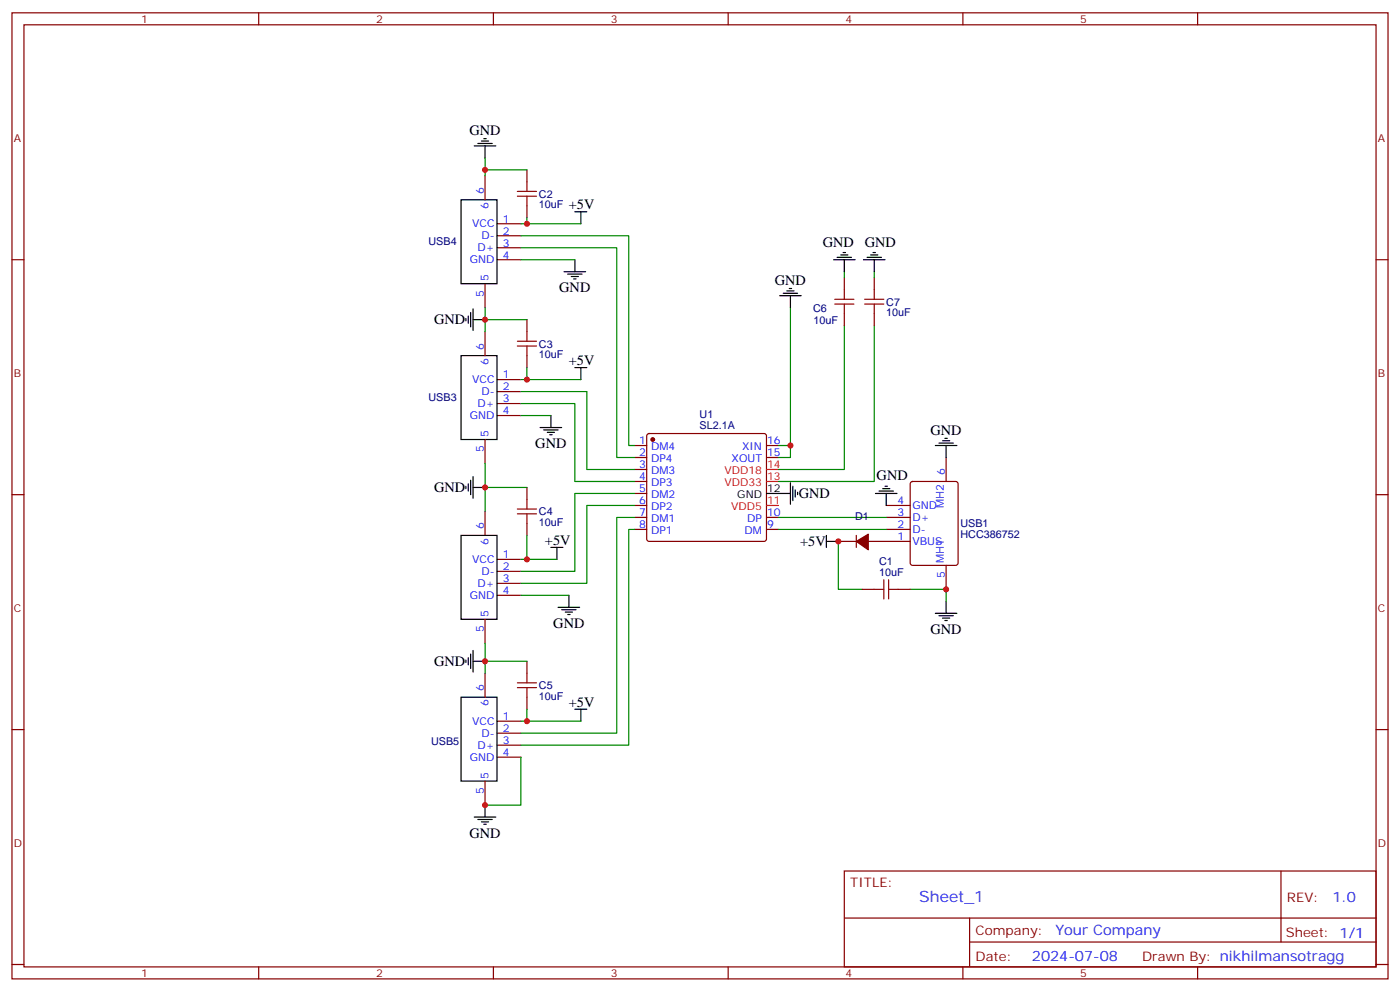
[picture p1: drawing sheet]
<svg xmlns="http://www.w3.org/2000/svg" width="412mm" height="292mm" viewBox="0 0 412 292" stroke-linecap="round" stroke-linejoin="round" font-family="sans-serif">
<g fill="none" stroke="#870000" stroke-width=".35">
<path d="M3.5 3.8h405.4v284.3h-405.4zM7.1 7.3h398.2v277.3h-398.2zM76.2 3.8v3.5M145.3 3.8v3.5M214.5 3.8v3.5M283.6 3.8v3.5M352.8 3.8v3.5M142.9 51.8v7M155.2 50v3.5M3.5 76.4h3.6M146.4 76.4h7.1M146.4 65.9h7.1"/>
<path d="M146.4 69.4h7.1M146.4 72.9h7.1M155.2 60.6v3.5M405.3 76.4h3.6M142.9 83.5v7.1M142.9 97.6v7.1M155.2 94.1v3.5M248.7 81.7v3.6M248.7 92.3v3.5M257.5 81.7v3.6M257.5 92.3v3.5M146.4 111.7h7.1"/>
<path d="M146.4 115.3h7.1M146.4 118.8h7.1M155.2 104.7v3.5M142.9 129.4v7M146.4 122.3h7.1M187 131.1h3.5M187 134.7h3.5M187 138.2h3.5M190.7 127.8l.5-.2h33.9l.5 .2 .2 .5v30.3l-.3 .5-.4 .2h-33.9l-.5-.2-.2-.5v-30.3zM225.8 131.1h3.5M225.8 134.7h3.5M278.7 134.7v7"/>
<path d="M3.5 145.6h3.6M142.9 150.5v7.1M155.2 143.5v3.5M155.2 154.1v3.5M187 148.8h3.5M187 152.3h3.5M187 155.8h3.5M187 141.7h3.5M187 145.2h3.5M225.8 152.3h3.5M225.8 155.8h3.5M246.9 159.3h5.3"/>
<path d="M252.2 157.6v3.5M255.8 159.3h12.3M261.1 148.8h7M261.1 152.3h7M261.1 155.8h7M268.3 141.9l.5-.2h12.7l.7 .4v23.6l-.4 .6-13 .1-.6-.5-.1-23.5zM405.3 145.6h3.6M146.4 164.6h7.1M146.4 168.2h7.1M146.4 171.7h7.1M146.4 175.2h7.1M254 173.5h3.5"/>
<path d="M264.6 173.5h3.5M278.7 166.4v7.1M142.9 182.3v7M142.9 198.2v7M155.2 194.6v3.6M3.5 214.7h3.6M146.4 212.3h7.1M146.4 215.8h7.1M146.4 219.3h7.1M155.2 205.2v3.5M405.3 214.7h3.6M142.9 229.9v7.1"/>
<path d="M146.4 222.8h7.1M248.7 256.4h156.6v28.2h-156.6zM377.3 256.4v20.9M248.7 270.2h156.5M285.6 277.3h119.6M285.6 270.2v14.1M3.5 283.9h3.6M76.2 284.6v3.5M145.3 284.6v3.5M214.5 284.6v3.5M283.6 284.6v3.5M352.8 284.6v3.5"/>
<path d="M405.3 283.9h3.6"/>
</g>
<g fill="none" stroke="#000" stroke-width=".35">
<path d="M135.8 58.8h10.6v24.7h-10.6zM139.7 42.9h6.3M140.8 42.2h4.2M141.8 41.5h2.1M142.5 40.8h.7M142.9 42.9v3.6M166.2 80h6.3M169.3 62.3h3.6M169.3 76.4v3.6M171.1 62.3v3.6M245.5 76.4h6.4M246.6 75.7h4.2"/>
<path d="M247.6 75h2.2M248.4 74.3h.7M248.7 76.4v3.6M254.4 76.4h6.3M255.4 75.7h4.2M256.5 75h2.1M257.2 74.3h.7M257.5 76.4v3.6M137.2 93.7v.7M137.9 93v2.1M138.6 92v4.2M139.3 94.1h3.6"/>
<path d="M139.3 90.9v6.4M167.2 80.7h4.2M168.3 81.4h2.1M169 82.1h.7M229.7 87h6.3M230.7 86.3h4.2M231.8 85.6h2.1M232.5 84.9h.7M232.8 87v3.6M135.8 104.7h10.6v24.7h-10.6zM169.3 108.2h3.6M171.1 108.2v3.5"/>
<path d="M159.1 125.8h6.4M160.2 126.5h4.2M161.2 127.2h2.1M161.9 128h.7M162.3 122.3v3.5M275.5 131.1h6.4M276.6 130.4h4.2M277.6 129.7h2.2M278.3 129h.7M278.7 131.1v3.6M135.8 157.6h10.6v24.7h-10.6zM137.2 143.1v.7"/>
<path d="M137.9 142.4v2.1M138.6 141.4v4.2M139.3 140.3v6.3M139.3 143.5h3.6M225.8 145.2h7M232.8 142.1v6.3M233.5 143.1v4.3M234.2 144.2v2.1M234.9 144.9v.7M243.4 159.3h3.5M243.4 157.6v3.5M257.9 145.2h6.3"/>
<path d="M258.9 144.5h4.3M260 143.8h2.1M260.7 143.1h.7M261.1 145.2v3.6M162.3 161.1h3.5M164 161.1v3.5M164.4 178.8h6.3M165.5 179.5h4.2M167.6 175.2v3.6M278.7 177v3.5M137.2 194.3v.7M137.9 193.6v2.1"/>
<path d="M138.6 192.5v4.2M139.3 191.5v6.3M139.3 194.6h3.6M166.5 180.2h2.1M167.2 180.9h.7M275.5 180.5h6.4M276.6 181.2h4.2M277.6 181.9h2.2M278.3 182.6h.7M135.8 205.2h10.6v24.7h-10.6zM169.3 208.7h3.6M171.1 208.7v3.6"/>
<path d="M142.9 237v3.5M139.7 240.5h6.3M140.8 241.2h4.2M141.8 241.9h2.1M142.5 242.6h.7"/>
</g>
<g fill="#870000" stroke="#870000" stroke-width=".35">
<path d="M252.2 159.3l3.6-2.1v4.6z"/>
<circle cx="192.3" cy="129.4" r=".53"/>
</g>
<path d="M225.8 138.2h3.5M225.8 148.8h3.5M225.8 141.7h3.5" fill="none" stroke="#f00" stroke-width=".35"/>
<g fill="none" stroke="#008700" stroke-width=".35">
<path d="M142.9 46.5v5.3M142.9 50h12.3M153.5 72.9h28.2v61.8h5.3M153.5 69.4h31.7v61.7h1.8M153.5 65.9h17.6M153.5 76.4h15.8M155.2 64.1v1.8M248.7 80v1.7M257.5 80v1.7M142.9 90.6v7M142.9 94.1h12.3M232.8 90.6v44.1h-3.5"/>
<path d="M248.7 95.8v42.4h-19.4M257.5 95.8v45.9h-28.2M153.5 118.8h15.8v22.9h17.7M153.5 115.3h19.4v22.9h14.1M153.5 111.7h17.6M155.2 108.2v3.5M142.9 136.4v14.1M153.5 122.3h8.8M229.3 131.1h3.5M142.9 143.5h12.3M155.2 157.6v7M187 152.3h-5.3v63.5h-28.2"/>
<path d="M187 155.8h-1.8v63.5h-31.7M187 148.8h-14.1v22.9h-19.4M187 145.2h-17.7v23h-15.8M229.3 152.3h31.8M229.3 155.8h31.8M246.9 159.3v14.2h7.1M153.5 164.6h10.5M153.5 175.2h14.1M268.1 173.5h10.6v3.5M142.9 189.3v8.9M142.9 194.6h12.3M153.5 212.3h17.6"/>
<path d="M155.2 208.7v3.6M153.5 222.8v14.2h-10.6"/>
</g>
<g fill="none" stroke="#a10000" stroke-width=".35">
<path d="M152.4 57.7h5.6M152.4 56.3h5.6M155.2 53.5v2.8M155.2 57.7v2.9M155.2 97.6v2.8M245.9 89.5h5.6M245.9 88.1h5.6M248.7 85.3v2.8M248.7 89.5v2.8M254.7 89.5h5.6M254.7 88.1h5.6M257.5 85.3v2.8"/>
<path d="M257.5 89.5v2.8M152.4 101.8h5.6M152.4 100.4h5.6M155.2 101.8v2.9M152.4 151.2h5.6M152.4 149.8h5.6M155.2 147v2.8M155.2 151.2v2.9M257.5 173.5h2.8M260.3 170.6v5.7M261.8 173.5h2.8M261.8 170.6v5.7"/>
<path d="M155.2 198.2v2.8M152.4 202.4h5.6M152.4 201h5.6M155.2 202.4v2.8"/>
</g>
<g fill="#c00">
<circle cx="142.9" cy="94.1" r=".88"/>
<circle cx="142.9" cy="143.5" r=".88"/>
<circle cx="142.9" cy="194.6" r=".88"/>
<circle cx="142.9" cy="237" r=".88"/>
<circle cx="246.9" cy="159.3" r=".88"/>
<circle cx="278.7" cy="173.5" r=".88"/>
<circle cx="142.9" cy="50" r=".88"/>
<circle cx="155.2" cy="65.9" r=".88"/>
<circle cx="155.2" cy="111.7" r=".88"/>
<circle cx="155.2" cy="164.6" r=".88"/>
<circle cx="155.2" cy="212.3" r=".88"/>
<circle cx="232.8" cy="131.1" r=".88"/>
</g>
<text font-size="4.6" fill="#00f" x="270.8" y="265.4">Sheet_1</text>
<g font-size="4.2">
<text x="138.3" y="39.7">GND</text>
<text x="167.6" y="61.6">+5V</text>
<text x="242.4" y="72.6">GND</text>
<text x="254.7" y="72.6">GND</text>
<text x="228.2" y="83.8">GND</text>
<text x="164.7" y="86.1">GND</text>
<text x="127.9" y="95.5">GND</text>
<text x="167.6" y="107.5">+5V</text>
<text x="157.7" y="131.9">GND</text>
<text x="274.1" y="128">GND</text>
<text x="258.2" y="141.4">GND</text>
<text x="127.9" y="144.9">GND</text>
<text x="235.3" y="146.6">GND</text>
<text x="160.5" y="160.4">+5V</text>
<text x="235.7" y="160.8">+5V</text>
<text x="163" y="184.8">GND</text>
<text x="274.1" y="186.6">GND</text>
<text x="127.9" y="196">GND</text>
<text x="167.6" y="208">+5V</text>
<text x="138.3" y="246.5">GND</text>
</g>
<g font-size="4.2" fill="#00f">
<text x="392.5" y="265.6">1.0</text>
<text x="310.9" y="275.2">Your Company</text>
<text x="304" y="283">2024-07-08</text>
</g>
<g font-size="3.9" fill="#800">
<text x="250.5" y="260.9">TITLE:</text>
<text x="379.1" y="265.6">REV:</text>
<text x="287.4" y="275.1">Company:</text>
<text x="378.7" y="275.8">Sheet: 1/1</text>
<text x="287.4" y="282.8">Date:</text>
<text x="336.4" y="282.9">Drawn By: nikhilmansotragg</text>
</g>
<g font-size="3.2" fill="#800">
<text x="41.6" y="6.8">1</text>
<text x="110.8" y="6.8">2</text>
<text x="179.9" y="6.8">3</text>
<text x="249.1" y="6.8">4</text>
<text x="318.2" y="6.8">5</text>
<text x="4.1" y="41.9">A</text>
<text x="405.9" y="41.9">A</text>
<text x="4.1" y="111">B</text>
<text x="405.9" y="111">B</text>
<text x="4.1" y="180.2">C</text>
<text x="405.9" y="180.2">C</text>
<text x="4.1" y="249.3">D</text>
<text x="405.9" y="249.3">D</text>
<text x="41.6" y="287.6">1</text>
<text x="110.8" y="287.6">2</text>
<text x="179.9" y="287.6">3</text>
<text x="249.1" y="287.6">4</text>
<text x="318.2" y="287.6">5</text>
</g>
<g font-size="3.2" fill="#00f">
<text x="142.5" y="57" transform="rotate(-90 142.5 57)">6</text>
<text x="143.9" y="61.5" transform="rotate(-90 143.9 61.5)">6</text>
<text x="148.2" y="65.5">1</text>
<text x="139.1" y="66.9">VCC</text>
<text x="141.8" y="70.4">D-</text>
<text x="148.2" y="69">2</text>
<text x="138.4" y="77.5">GND</text>
<text x="140.7" y="74">D+</text>
<text x="148.2" y="72.6">3</text>
<text x="148.2" y="76.1">4</text>
<text x="143.9" y="82.8" transform="rotate(-90 143.9 82.8)">5</text>
<text x="142.5" y="87.3" transform="rotate(-90 142.5 87.3)">5</text>
<text x="142.5" y="102.9" transform="rotate(-90 142.5 102.9)">6</text>
<text x="143.9" y="107.4" transform="rotate(-90 143.9 107.4)">6</text>
<text x="139.1" y="112.8">VCC</text>
<text x="148.2" y="111.4">1</text>
<text x="140.7" y="119.8">D+</text>
<text x="141.8" y="116.3">D-</text>
<text x="148.2" y="114.9">2</text>
<text x="148.2" y="118.4">3</text>
<text x="138.4" y="123.4">GND</text>
<text x="148.2" y="122">4</text>
<text x="143.9" y="128.7" transform="rotate(-90 143.9 128.7)">5</text>
<text x="188.3" y="130.8">1</text>
<text x="226" y="130.8">16</text>
<text x="142.5" y="133.1" transform="rotate(-90 142.5 133.1)">5</text>
<text x="188.3" y="134.3">2</text>
<text x="188.3" y="137.8">3</text>
<text x="191.8" y="132.5">DM4</text>
<text x="191.8" y="136.1">DP4</text>
<text x="215.5" y="136.1">XOUT</text>
<text x="218.6" y="132.5">XIN</text>
<text x="226" y="134.3">15</text>
<text x="188.3" y="141.4">4</text>
<text x="191.8" y="139.6">DM3</text>
<text x="191.8" y="143.1">DP3</text>
<text x="278.3" y="139.9" transform="rotate(-90 278.3 139.9)">6</text>
<text x="188.3" y="144.9">5</text>
<text x="188.3" y="148.4">6</text>
<text x="191.8" y="146.6">DM2</text>
<text x="264.3" y="148.4">4</text>
<text x="268.8" y="149.8">GND</text>
<text x="278" y="149.5" transform="rotate(-90 278 149.5)">MH2</text>
<text x="142.5" y="155.8" transform="rotate(-90 142.5 155.8)">6</text>
<text x="188.3" y="151.9">7</text>
<text x="188.3" y="155.5">8</text>
<text x="191.8" y="150.2">DP2</text>
<text x="191.8" y="153.7">DM1</text>
<text x="220.1" y="153.7">DP</text>
<text x="226" y="155.5">9</text>
<text x="226" y="151.9">10</text>
<text x="264.3" y="151.9">3</text>
<text x="264.3" y="155.5">2</text>
<text x="268.8" y="153.4">D+</text>
<text x="143.9" y="160.3" transform="rotate(-90 143.9 160.3)">6</text>
<text x="191.8" y="157.2">DP1</text>
<text x="219.4" y="157.2">DM</text>
<text x="264.3" y="159">1</text>
<text x="268.8" y="156.9">D-</text>
<text x="268.8" y="160.4">VBUS</text>
<text x="139.1" y="165.7">VCC</text>
<text x="148.2" y="164.3">1</text>
<text x="148.2" y="167.8">2</text>
<text x="278" y="165.7" transform="rotate(-90 278 165.7)">MH1</text>
<text x="140.7" y="172.8">D+</text>
<text x="141.8" y="169.2">D-</text>
<text x="148.2" y="171.3">3</text>
<text x="278.3" y="170.2" transform="rotate(-90 278.3 170.2)">5</text>
<text x="138.4" y="176.3">GND</text>
<text x="148.2" y="174.9">4</text>
<text x="143.9" y="181.6" transform="rotate(-90 143.9 181.6)">5</text>
<text x="142.5" y="186.1" transform="rotate(-90 142.5 186.1)">5</text>
<text x="142.5" y="203.4" transform="rotate(-90 142.5 203.4)">6</text>
<text x="143.9" y="207.9" transform="rotate(-90 143.9 207.9)">6</text>
<text x="139.1" y="213.3">VCC</text>
<text x="148.2" y="211.9">1</text>
<text x="148.2" y="215.4">2</text>
<text x="140.7" y="220.4">D+</text>
<text x="141.8" y="216.9">D-</text>
<text x="148.2" y="219">3</text>
<text x="138.4" y="223.9">GND</text>
<text x="148.2" y="222.5">4</text>
<text x="142.5" y="233.7" transform="rotate(-90 142.5 233.7)">5</text>
<text x="143.9" y="229.2" transform="rotate(-90 143.9 229.2)">5</text>
</g>
<g font-size="3.2" fill="#000080">
<text x="158.7" y="58.2">C2</text>
<text x="158.7" y="61.4">10uF</text>
<text x="126.2" y="72.3">USB4</text>
<text x="261.1" y="89.9">C7</text>
<text x="239.5" y="91.7">C6</text>
<text x="239.7" y="95.2">10uF</text>
<text x="261.1" y="93.1">10uF</text>
<text x="158.7" y="105.5">10uF</text>
<text x="158.7" y="102.3">C3</text>
<text x="126.2" y="118.1">USB3</text>
<text x="206.1" y="123.1">U1</text>
<text x="206.1" y="126.3">SL2.1A</text>
<text x="158.7" y="154.9">10uF</text>
<text x="158.7" y="151.7">C4</text>
<text x="251.9" y="153">D1</text>
<text x="282.9" y="155.2">USB1</text>
<text x="282.9" y="158.4">HCC386752</text>
<text x="258.9" y="166.4">C1</text>
<text x="258.9" y="169.6">10uF</text>
<text x="158.7" y="202.8">C5</text>
<text x="158.7" y="206">10uF</text>
<text x="127" y="219.3">USB5</text>
</g>
<g font-size="3.2" fill="#f00">
<text x="226" y="137.8">14</text>
<text x="213.4" y="143.1">VDD33</text>
<text x="213.4" y="139.6">VDD18</text>
<text x="226" y="141.4">13</text>
<text x="226" y="148.4">11</text>
<text x="215.4" y="150.2">VDD5</text>
</g>
<g font-size="3.2">
<text x="217.2" y="146.6">GND</text>
<text x="226" y="144.9">12</text>
</g>
</svg>
